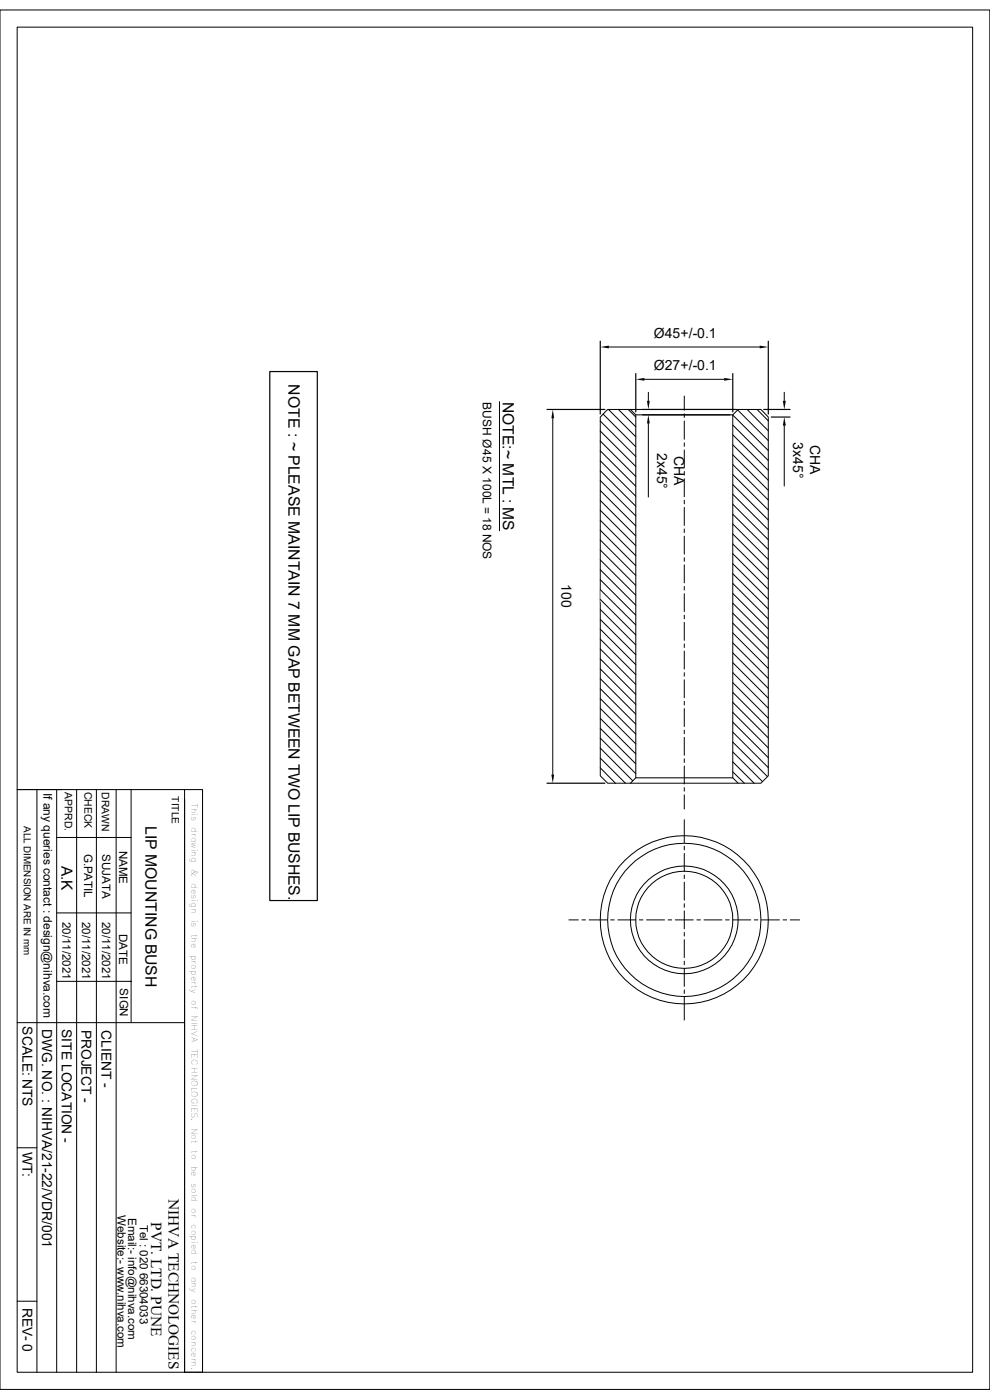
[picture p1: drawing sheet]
<svg xmlns="http://www.w3.org/2000/svg" width="210mm" height="297mm" viewBox="0 0 210 297" stroke-linecap="round" stroke-linejoin="round" font-family="sans-serif">
<g fill="none" stroke="#000" stroke-width=".21">
<path d="M0 2.1h210v292.7h-210zM3.6 5.8h202.7v285.3h-202.7zM129.2 73.6h32M106 85.2v27.4M117.3 88.7v75.6M127.3 89.3l7.6 7.6M127.3 91.4l7.6 7.6M127.3 93.6l7.6 7.5M127.3 95.6l7.6 7.6M127.3 97.7l7.6 7.6M127.3 99.9l7.6 7.5M127.9 87.8l7 7"/>
<path d="M128.9 86.9h32.5l1.6 1.6v76.1l-1.6 1.6h-32.5l-1.6-1.6v-76.1zM129.1 86.9l5.8 5.8M131.2 86.9l3.7 3.7M133.3 86.9l1.6 1.6M133.7 86.9l1.2 1.1h20.5l1.2-1.1M134.9 88v77M136.7 80.5h16.9M137.5 83.2v1.8M137.5 89.8v15.7M145.2 84v3M145.2 87.8v.8M145.2 89.3v3.9"/>
<path d="M145.2 93.9v.8M145.2 95.5v3.8M155.4 90.2l7.6 7.5M155.4 92.2l7.6 7.6M155.4 94.4l7.6 7.5M155.4 96.5l7.6 7.5M155.4 98.6l7.6 7.5M156.5 87l6.5 6.5M158.5 86.9l4.5 4.5M160.6 86.9l2.4 2.4M163 95.6l-7.6-7.5v76.9M166.4 83.2v1.8"/>
<path d="M166.4 90.3v12.8M127.3 101.9l7.6 7.6M127.3 104.1l7.6 7.5M127.3 106.2l7.6 7.5M127.3 108.2l7.6 7.6M127.3 110.4l7.6 7.5M127.3 112.5l7.6 7.5M127.3 114.6l7.6 7.5M127.3 116.7l7.6 7.5M127.3 118.8l7.6 7.5M145.2 100v.8M145.2 101.6v3.8"/>
<path d="M145.2 106.1v.8M145.2 107.7v3.8M145.2 112.2v.8M145.2 113.7v3.9M145.2 118.3v.8M145.2 119.8v3.9M155.4 100.7l7.6 7.5M155.4 102.8l7.6 7.5M155.4 104.9l7.6 7.5M155.4 107l7.6 7.5M155.4 109.1l7.6 7.5M155.4 111.2l7.6 7.5"/>
<path d="M155.4 113.3l7.6 7.5M155.4 115.4l7.6 7.5M155.4 117.5l7.6 7.5M155.4 119.6l7.6 7.5M127.3 120.9l7.6 7.5M127.3 123l7.6 7.5M127.3 125.1l7.6 7.5M127.3 127.2l7.6 7.5M127.3 129.3l7.6 7.5M127.3 131.4l7.6 7.5M127.3 133.5l7.6 7.5M127.3 135.6l7.6 7.5"/>
<path d="M127.3 137.7l7.6 7.5M127.3 139.8l7.6 7.5M145.2 124.4v.8M145.2 125.9v3.9M145.2 130.5v.8M145.2 132v3.8M145.2 136.6v.8M145.2 138.1v3.8M155.4 121.7l7.6 7.5M155.4 123.8l7.6 7.5M155.4 125.9l7.6 7.5M155.4 128l7.6 7.5"/>
<path d="M155.4 130.1l7.6 7.5M155.4 132.2l7.6 7.5M155.4 134.3l7.6 7.5M155.4 136.4l7.6 7.5M155.4 138.5l7.6 7.5M127.3 141.9l7.6 7.5M127.3 144l7.6 7.5M127.3 146.1l7.6 7.5M127.3 148.2l7.6 7.5M127.3 150.3l7.6 7.5M127.3 152.4l7.6 7.5M127.3 154.5l7.6 7.6"/>
<path d="M127.3 156.6l7.6 7.5M127.3 158.7l6.9 7M145.2 142.7v.8M145.2 144.2v3.8M145.2 148.8v.8M145.2 150.3v3.8M145.2 154.9v.8M145.2 156.4v3.8M155.4 140.6l7.6 7.5M155.4 142.7l7.6 7.5M155.4 144.8l7.6 7.6M155.4 146.9l7.6 7.5"/>
<path d="M155.4 149l7.6 7.5M155.4 151.1l7.6 7.6M155.4 153.2l7.6 7.5M155.4 155.3l7.6 7.6M155.4 157.4l7.4 7.4M155.4 159.5l6.4 6.3M3.6 167.5h35.6M7.8 167.5v123.6M12 167.5v123.6M12 177.7h15.8M16.3 167.5v123.6M20.4 167.5v123.6"/>
<path d="M24.6 167.5v123.6M27.8 167.5v49.5M39.2 167.5h3.8v123.6h-3.8zM39.2 169.6v121.5M127.3 160.8l5.4 5.4M127.3 162.9l3.3 3.3M133.7 166.2l1.2-1.2h20.5l1.2 1.2M145.2 161v.8M145.2 162.5v3.8M145.2 167.1v.8M145.2 168.6v3M145.2 173.9v4.9"/>
<path d="M145.2 179.5v.8M155.4 161.6l4.6 4.6M155.4 163.7l2.5 2.5M12 193.7h15.8M120.7 195.2h2M123.4 195.2h.8M125 195.2h3.8M129.5 195.2h.8M131.1 195.2h3.8M135.6 195.2h.8M137.2 195.2h3.8M141.7 195.2h.8"/>
<path d="M143.3 195.2h3.8M145.2 181.1v3.8M145.2 185.6v.8M145.2 187.2v3.8M145.2 191.7v.8M145.2 193.3v3.8M145.2 197.8v.8M145.2 199.3v3.9M147.8 195.2h.8M149.4 195.2h3.8M153.9 195.2h.8M155.4 195.2h3.9"/>
<path d="M160 195.2h.8M161.5 195.2h3.9M166.1 195.2h.8M167.6 195.2h2M3.6 217h35.6M12 208.2h15.8M145.2 203.9v.8M145.2 205.4v3.9M145.2 210v.8M145.2 211.5v4.9M3.6 243.5h4.2M3.6 276.1h4.2"/>
<circle cx="145.2" cy="195.2" r="11.4"/>
<circle cx="145.2" cy="195.2" r="16.3"/>
<circle cx="145.2" cy="195.1" r="10.3"/>
<circle cx="145.2" cy="195.1" r="17.8"/>
</g>
<path d="M57.2 78.8h10.1v112.3h-10.1zM127.3 72.4v15.4M134.9 79.2v8.2M155.4 79.2v8.2M163 72.4v15.4M116 86.9h12.3M136.3 86.9h19.7M136.3 88h18.6M162 86.9h5.6M163.6 88.5h4M116 166.2h12.3" fill="none" stroke="#000" stroke-width=".25"/>
<path d="M127.3 73.6l1.9-.3v.6zM161.2 73.3l1.8 .3-1.8 .3zM117.3 86.9l.3 1.8h-.6zM134.9 80.5l1.8-.3v.6zM137.2 85h.6l-.3 1.9zM137.5 88l.3 1.8h-.6zM153.6 80.2l1.8 .3-1.8 .3zM166.1 85h.6l-.3 1.9zM166.4 88.5l.3 1.8h-.6zM117 164.3h.6l-.3 1.9z" fill="#000"/>
<path d="M127.3 125.3v2.4" fill="none" stroke="#0ff" stroke-width=".25"/>
<g font-size="3.3">
<text x="61.2" y="81.5" transform="rotate(90 61.2 81.5)">NOTE : ~ PLEASE MAINTAIN 7 MM GAP BETWEEN TWO LIP BUSHES.</text>
<text x="106.6" y="85.2" transform="rotate(90 106.6 85.2)">NOTE:~ MTL : MS</text>
<text x="30.9" y="175.2" transform="rotate(90 30.9 175.2)">LIP MOUNTING BUSH</text>
<text x="13.1" y="183.7" transform="rotate(90 13.1 183.7)">A.K</text>
<text x="35.8" y="254.3" transform="rotate(90 35.8 254.3)">NIHVA TECHNOLOGIES</text>
<text x="32.1" y="259.3" transform="rotate(90 32.1 259.3)">PVT. LTD. PUNE</text>
</g>
<g font-size="3">
<text x="138.7" y="71.7">Ø45+/-0.1</text>
<text x="138.7" y="78.5">Ø27+/-0.1</text>
<text x="168.3" y="93.9" transform="rotate(90 168.3 93.9)">3x45°</text>
<text x="171.8" y="94.4" transform="rotate(90 171.8 94.4)">CHA</text>
<text x="139.4" y="96.1" transform="rotate(90 139.4 96.1)">2x45°</text>
<text x="143" y="96.7" transform="rotate(90 143 96.7)">CHA</text>
<text x="119.1" y="124" transform="rotate(90 119.1 124)">100</text>
</g>
<g font-size="2.9">
<text x="4.7" y="217.8" transform="rotate(90 4.7 217.8)">SCALE: NTS</text>
<text x="8.9" y="218.3" transform="rotate(90 8.9 218.3)">DWG. NO. : NIHVA/21-22/VDR/001</text>
<text x="13.1" y="218.3" transform="rotate(90 13.1 218.3)">SITE LOCATION -</text>
<text x="17.3" y="218.4" transform="rotate(90 17.3 218.4)">PROJECT -</text>
<text x="21.5" y="218.6" transform="rotate(90 21.5 218.6)">CLIENT -</text>
<text x="4.7" y="244.3" transform="rotate(90 4.7 244.3)">WT:</text>
<text x="4.7" y="277.4" transform="rotate(90 4.7 277.4)">REV- 0</text>
</g>
<g font-size="2.5">
<text x="102.4" y="85.3" transform="rotate(90 102.4 85.3)">BUSH Ø45 X 100L = 18 NOS</text>
<text x="9.2" y="168.2" transform="rotate(90 9.2 168.2)">If any queries contact : design@nihva.com</text>
<text x="17.8" y="181.1" transform="rotate(90 17.8 181.1)">G.PATIL</text>
<text x="21.7" y="181.2" transform="rotate(90 21.7 181.2)">SUJATA</text>
<text x="25.3" y="180.5" transform="rotate(90 25.3 180.5)">NAME</text>
<text x="13.3" y="195.5" transform="rotate(90 13.3 195.5)">20/11/2021</text>
<text x="17.4" y="195.5" transform="rotate(90 17.4 195.5)">20/11/2021</text>
<text x="21.7" y="195.5" transform="rotate(90 21.7 195.5)">20/11/2021</text>
<text x="25.3" y="198.1" transform="rotate(90 25.3 198.1)">DATE</text>
<text x="25.4" y="209.7" transform="rotate(90 25.4 209.7)">SIGN</text>
<text x="24.9" y="257.8" transform="rotate(90 24.9 257.8)">Website:- www.nihva.com</text>
<text x="27.2" y="258.4" transform="rotate(90 27.2 258.4)">Email:- info@nihva.com</text>
<text x="29.6" y="259.8" transform="rotate(90 29.6 259.8)">Tel : 020 66304033</text>
</g>
<g font-size="2.2">
<text x="17.9" y="168" transform="rotate(90 17.9 168)">CHECK</text>
<text x="13.8" y="168.1" transform="rotate(90 13.8 168.1)">APPRD.</text>
<text x="21.6" y="168.1" transform="rotate(90 21.6 168.1)">DRAWN</text>
<text x="36.4" y="169" transform="rotate(90 36.4 169)">TITLE</text>
</g>
<text font-size="2.1" x="5" y="175.3" transform="rotate(90 5 175.3)">ALL DIMENSION ARE IN mm</text>
<g font-size="1.8">
<text x="40.6" y="170.3" transform="rotate(90 40.6 170.3)">This</text>
<text x="40.6" y="175.5" transform="rotate(90 40.6 175.5)">drawing</text>
<text x="40.6" y="184.4" transform="rotate(90 40.6 184.4)">&amp;</text>
<text x="40.6" y="187.4" transform="rotate(90 40.6 187.4)">design</text>
<text x="40.6" y="195.1" transform="rotate(90 40.6 195.1)">is</text>
<text x="40.6" y="198" transform="rotate(90 40.6 198)">the</text>
<text x="40.6" y="202.5" transform="rotate(90 40.6 202.5)">property</text>
<text x="40.6" y="212.1" transform="rotate(90 40.6 212.1)">of</text>
<text x="40.6" y="215.4" transform="rotate(90 40.6 215.4)">NIHVA</text>
<text x="40.6" y="222.5" transform="rotate(90 40.6 222.5)">TECHNOLOGIES.</text>
<text x="40.6" y="239.3" transform="rotate(90 40.6 239.3)">Not</text>
<text x="40.6" y="244" transform="rotate(90 40.6 244)">to</text>
<text x="40.6" y="247.3" transform="rotate(90 40.6 247.3)">be</text>
<text x="40.6" y="251" transform="rotate(90 40.6 251)">sold</text>
<text x="40.6" y="256.3" transform="rotate(90 40.6 256.3)">or</text>
<text x="40.6" y="259.7" transform="rotate(90 40.6 259.7)">copied</text>
<text x="40.6" y="267.5" transform="rotate(90 40.6 267.5)">to</text>
<text x="40.6" y="270.9" transform="rotate(90 40.6 270.9)">any</text>
<text x="40.6" y="275.6" transform="rotate(90 40.6 275.6)">other</text>
<text x="40.6" y="282.1" transform="rotate(90 40.6 282.1)">concern.</text>
</g>
</svg>
